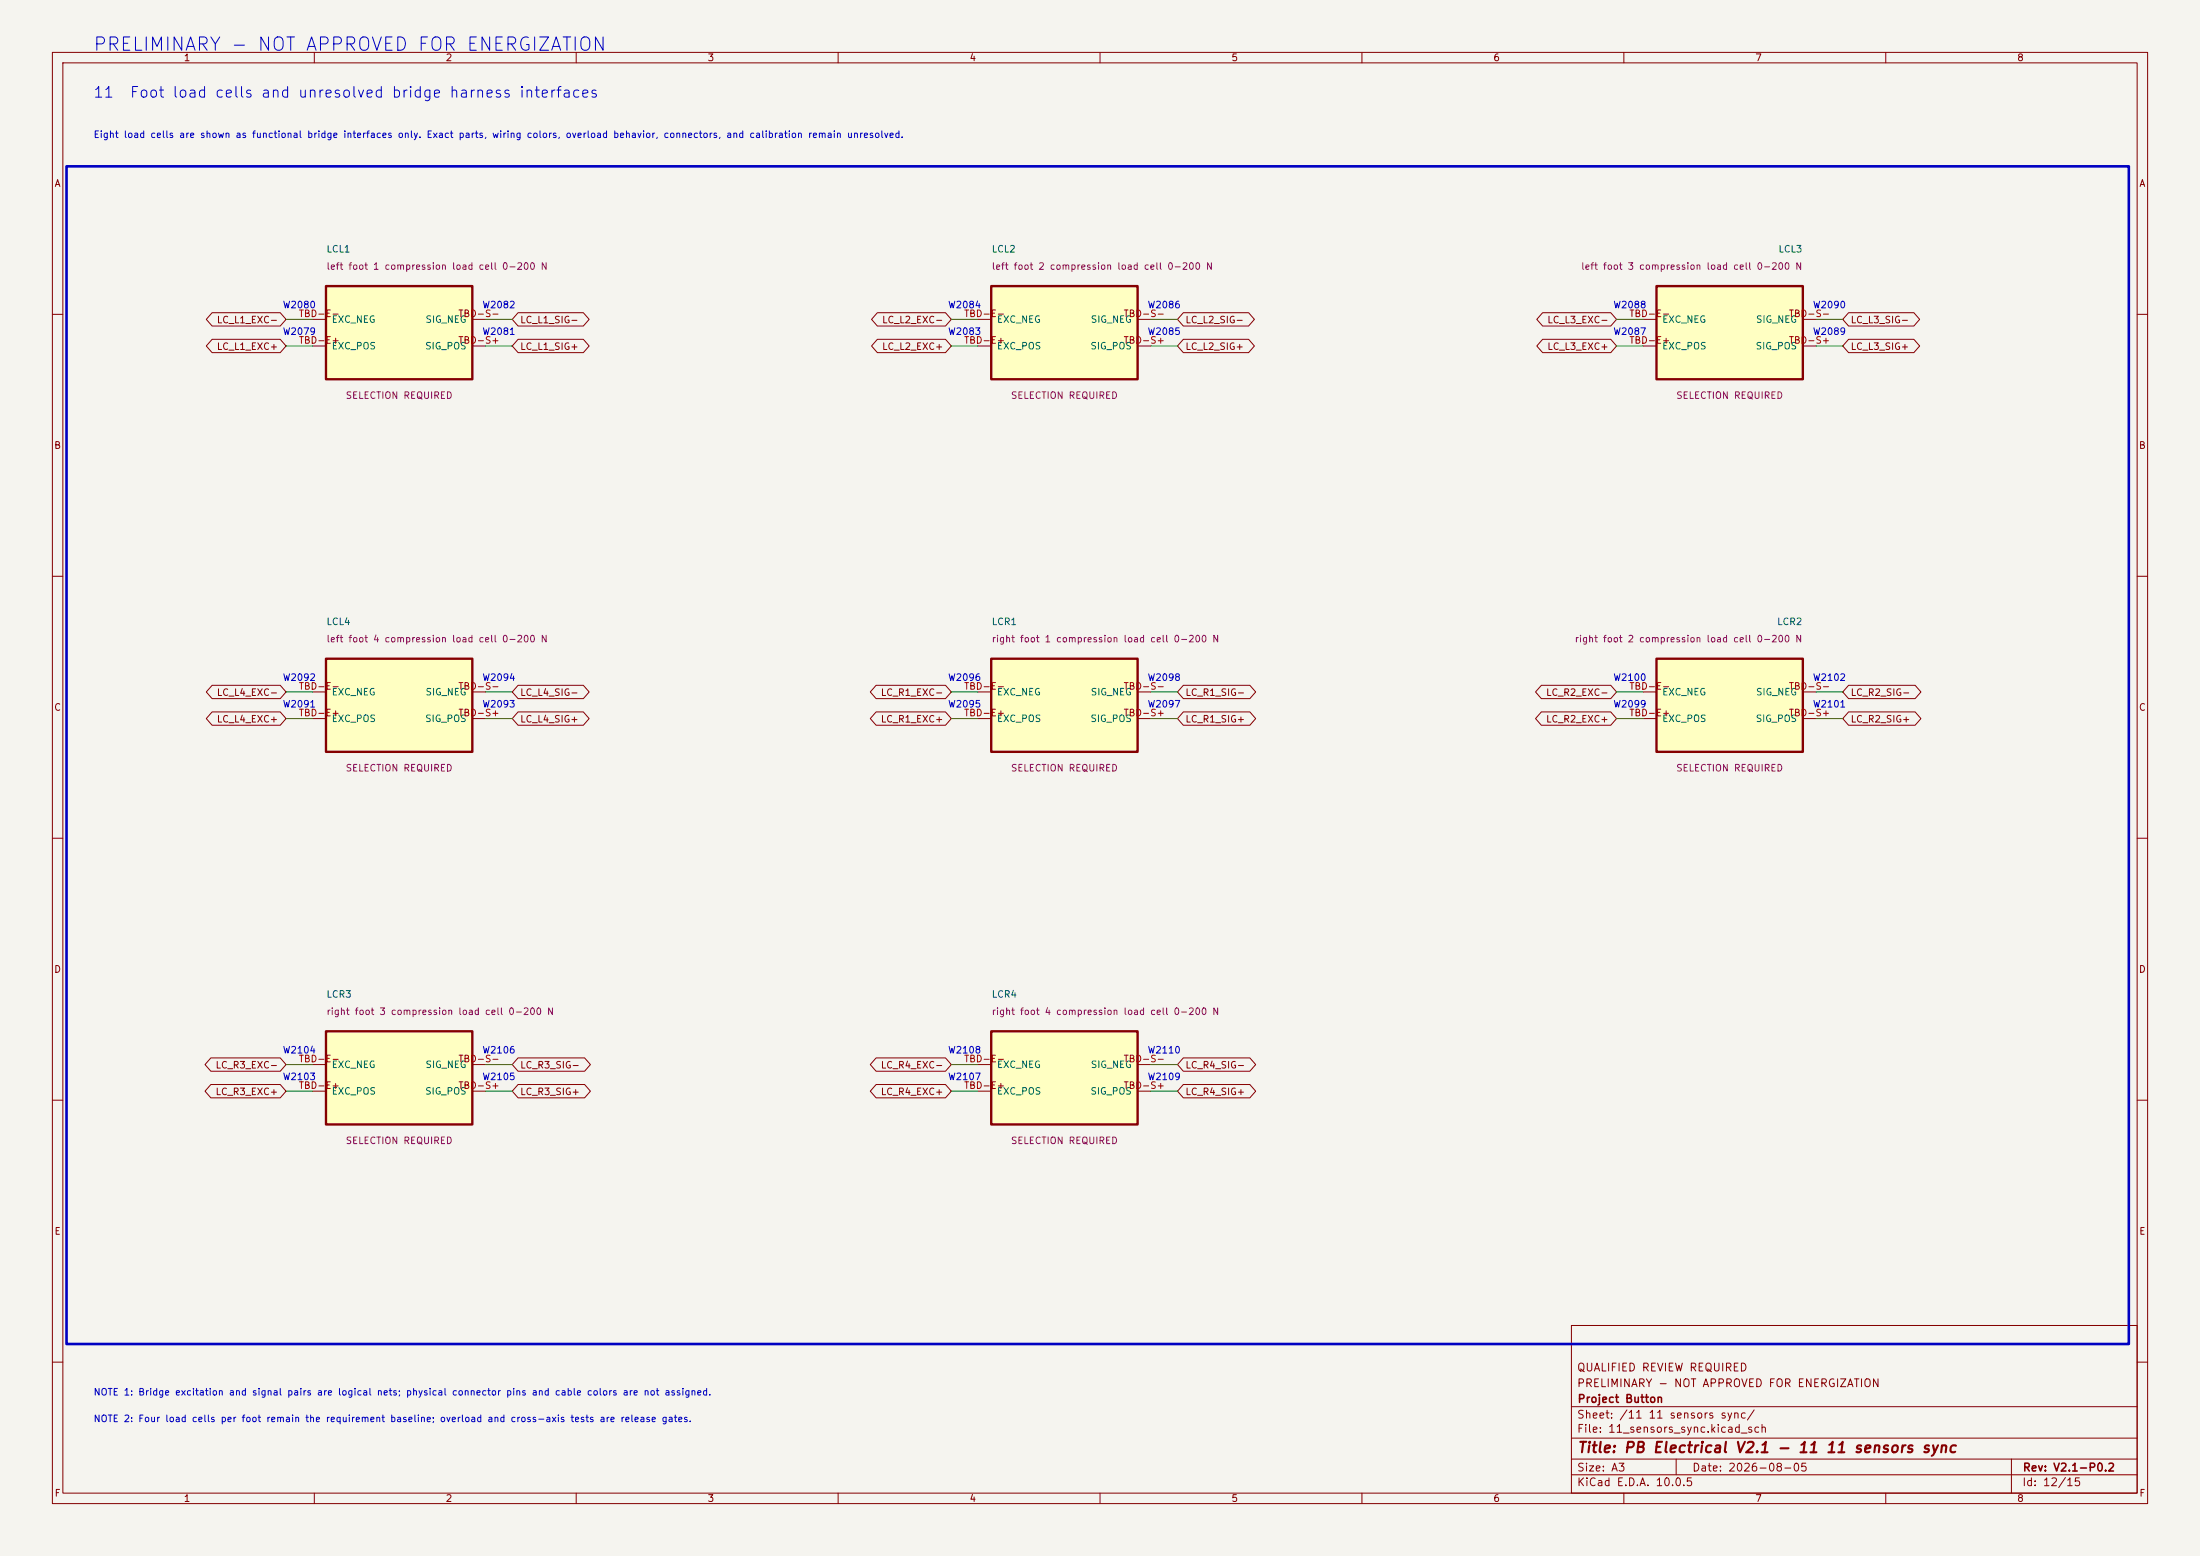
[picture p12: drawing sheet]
(kicad_sch
 (version 20250114)
 (generator "eeschema")
 (generator_version "10.0")
 (paper "A3")
 (title_block
  (title "PB Electrical V2.1 - 11 11 sensors sync")
  (date "2026-08-05")
  (rev "V2.1-P0.2")
  (company "Project Button")
  (comment 1 "PRELIMINARY - NOT APPROVED FOR ENERGIZATION")
  (comment 2 "QUALIFIED REVIEW REQUIRED"))
 (lib_symbols
  (symbol "PBV2:LCL1"
   (pin_names (offset 1.016)) (exclude_from_sim no) (in_bom yes) (on_board yes)
   (property "Reference" "LCL1" (at -13.97 -15.24 0) (effects (font (size 1.27 1.27)) (justify left bottom)))
   (property "Value" "left foot 1 compression load cell 0-200 N" (at 0 0 0) (effects (font (size 1.27 1.27)) (hide yes)))
   (property "Footprint" "" (at 0 0 0) (effects (font (size 1.27 1.27)) (hide yes)))
   (property "Datasheet" "SELECTION REQUIRED" (at 0 0 0) (effects (font (size 1.27 1.27)) (hide yes)))
   (property "Description" "Exact load cell, bridge wiring, overload rating, cable, connector, calibration, and cross-axis behavior are unresolved." (at 0 0 0) (effects (font (size 1.27 1.27)) (hide yes)))
   (property "Status" "SELECTION REQUIRED" (at 0 12.70 0) (effects (font (size 1.27 1.27)) (justify bottom)))
   (property "Evidence" "Manufacturer datasheet and engineering inputs required" (at 0 0 0) (effects (font (size 1.27 1.27)) (hide yes)))
   (property "Display" "left foot 1 compression load cell 0-200 N" (at -13.97 -11.94 0) (effects (font (size 1.27 1.27)) (justify left bottom)))
   (symbol "LCL1_0_1"
    (rectangle (start -13.97 -8.89) (end 13.97 8.89) (stroke (width 0.45) (type solid)) (fill (type background))))
   (symbol "LCL1_1_1"
    (pin passive line (at -16.51 -2.54 0) (length 2.54) (name "EXC_POS" (effects (font (size 1.27 1.27)))) (number "TBD-E+" (effects (font (size 1.27 1.27)))))
    (pin passive line (at -16.51 2.54 0) (length 2.54) (name "EXC_NEG" (effects (font (size 1.27 1.27)))) (number "TBD-E-" (effects (font (size 1.27 1.27)))))
    (pin passive line (at 16.51 -2.54 180) (length 2.54) (name "SIG_POS" (effects (font (size 1.27 1.27)))) (number "TBD-S+" (effects (font (size 1.27 1.27)))))
    (pin passive line (at 16.51 2.54 180) (length 2.54) (name "SIG_NEG" (effects (font (size 1.27 1.27)))) (number "TBD-S-" (effects (font (size 1.27 1.27))))))
   (embedded_fonts no))
  (symbol "PBV2:LCL2"
   (pin_names (offset 1.016)) (exclude_from_sim no) (in_bom yes) (on_board yes)
   (property "Reference" "LCL2" (at -13.97 -15.24 0) (effects (font (size 1.27 1.27)) (justify left bottom)))
   (property "Value" "left foot 2 compression load cell 0-200 N" (at 0 0 0) (effects (font (size 1.27 1.27)) (hide yes)))
   (property "Footprint" "" (at 0 0 0) (effects (font (size 1.27 1.27)) (hide yes)))
   (property "Datasheet" "SELECTION REQUIRED" (at 0 0 0) (effects (font (size 1.27 1.27)) (hide yes)))
   (property "Description" "Exact load cell, bridge wiring, overload rating, cable, connector, calibration, and cross-axis behavior are unresolved." (at 0 0 0) (effects (font (size 1.27 1.27)) (hide yes)))
   (property "Status" "SELECTION REQUIRED" (at 0 12.70 0) (effects (font (size 1.27 1.27)) (justify bottom)))
   (property "Evidence" "Manufacturer datasheet and engineering inputs required" (at 0 0 0) (effects (font (size 1.27 1.27)) (hide yes)))
   (property "Display" "left foot 2 compression load cell 0-200 N" (at -13.97 -11.94 0) (effects (font (size 1.27 1.27)) (justify left bottom)))
   (symbol "LCL2_0_1"
    (rectangle (start -13.97 -8.89) (end 13.97 8.89) (stroke (width 0.45) (type solid)) (fill (type background))))
   (symbol "LCL2_1_1"
    (pin passive line (at -16.51 -2.54 0) (length 2.54) (name "EXC_POS" (effects (font (size 1.27 1.27)))) (number "TBD-E+" (effects (font (size 1.27 1.27)))))
    (pin passive line (at -16.51 2.54 0) (length 2.54) (name "EXC_NEG" (effects (font (size 1.27 1.27)))) (number "TBD-E-" (effects (font (size 1.27 1.27)))))
    (pin passive line (at 16.51 -2.54 180) (length 2.54) (name "SIG_POS" (effects (font (size 1.27 1.27)))) (number "TBD-S+" (effects (font (size 1.27 1.27)))))
    (pin passive line (at 16.51 2.54 180) (length 2.54) (name "SIG_NEG" (effects (font (size 1.27 1.27)))) (number "TBD-S-" (effects (font (size 1.27 1.27))))))
   (embedded_fonts no))
  (symbol "PBV2:LCL3"
   (pin_names (offset 1.016)) (exclude_from_sim no) (in_bom yes) (on_board yes)
   (property "Reference" "LCL3" (at -13.97 -15.24 0) (effects (font (size 1.27 1.27)) (justify left bottom)))
   (property "Value" "left foot 3 compression load cell 0-200 N" (at 0 0 0) (effects (font (size 1.27 1.27)) (hide yes)))
   (property "Footprint" "" (at 0 0 0) (effects (font (size 1.27 1.27)) (hide yes)))
   (property "Datasheet" "SELECTION REQUIRED" (at 0 0 0) (effects (font (size 1.27 1.27)) (hide yes)))
   (property "Description" "Exact load cell, bridge wiring, overload rating, cable, connector, calibration, and cross-axis behavior are unresolved." (at 0 0 0) (effects (font (size 1.27 1.27)) (hide yes)))
   (property "Status" "SELECTION REQUIRED" (at 0 12.70 0) (effects (font (size 1.27 1.27)) (justify bottom)))
   (property "Evidence" "Manufacturer datasheet and engineering inputs required" (at 0 0 0) (effects (font (size 1.27 1.27)) (hide yes)))
   (property "Display" "left foot 3 compression load cell 0-200 N" (at -13.97 -11.94 0) (effects (font (size 1.27 1.27)) (justify left bottom)))
   (symbol "LCL3_0_1"
    (rectangle (start -13.97 -8.89) (end 13.97 8.89) (stroke (width 0.45) (type solid)) (fill (type background))))
   (symbol "LCL3_1_1"
    (pin passive line (at -16.51 -2.54 0) (length 2.54) (name "EXC_POS" (effects (font (size 1.27 1.27)))) (number "TBD-E+" (effects (font (size 1.27 1.27)))))
    (pin passive line (at -16.51 2.54 0) (length 2.54) (name "EXC_NEG" (effects (font (size 1.27 1.27)))) (number "TBD-E-" (effects (font (size 1.27 1.27)))))
    (pin passive line (at 16.51 -2.54 180) (length 2.54) (name "SIG_POS" (effects (font (size 1.27 1.27)))) (number "TBD-S+" (effects (font (size 1.27 1.27)))))
    (pin passive line (at 16.51 2.54 180) (length 2.54) (name "SIG_NEG" (effects (font (size 1.27 1.27)))) (number "TBD-S-" (effects (font (size 1.27 1.27))))))
   (embedded_fonts no))
  (symbol "PBV2:LCL4"
   (pin_names (offset 1.016)) (exclude_from_sim no) (in_bom yes) (on_board yes)
   (property "Reference" "LCL4" (at -13.97 -15.24 0) (effects (font (size 1.27 1.27)) (justify left bottom)))
   (property "Value" "left foot 4 compression load cell 0-200 N" (at 0 0 0) (effects (font (size 1.27 1.27)) (hide yes)))
   (property "Footprint" "" (at 0 0 0) (effects (font (size 1.27 1.27)) (hide yes)))
   (property "Datasheet" "SELECTION REQUIRED" (at 0 0 0) (effects (font (size 1.27 1.27)) (hide yes)))
   (property "Description" "Exact load cell, bridge wiring, overload rating, cable, connector, calibration, and cross-axis behavior are unresolved." (at 0 0 0) (effects (font (size 1.27 1.27)) (hide yes)))
   (property "Status" "SELECTION REQUIRED" (at 0 12.70 0) (effects (font (size 1.27 1.27)) (justify bottom)))
   (property "Evidence" "Manufacturer datasheet and engineering inputs required" (at 0 0 0) (effects (font (size 1.27 1.27)) (hide yes)))
   (property "Display" "left foot 4 compression load cell 0-200 N" (at -13.97 -11.94 0) (effects (font (size 1.27 1.27)) (justify left bottom)))
   (symbol "LCL4_0_1"
    (rectangle (start -13.97 -8.89) (end 13.97 8.89) (stroke (width 0.45) (type solid)) (fill (type background))))
   (symbol "LCL4_1_1"
    (pin passive line (at -16.51 -2.54 0) (length 2.54) (name "EXC_POS" (effects (font (size 1.27 1.27)))) (number "TBD-E+" (effects (font (size 1.27 1.27)))))
    (pin passive line (at -16.51 2.54 0) (length 2.54) (name "EXC_NEG" (effects (font (size 1.27 1.27)))) (number "TBD-E-" (effects (font (size 1.27 1.27)))))
    (pin passive line (at 16.51 -2.54 180) (length 2.54) (name "SIG_POS" (effects (font (size 1.27 1.27)))) (number "TBD-S+" (effects (font (size 1.27 1.27)))))
    (pin passive line (at 16.51 2.54 180) (length 2.54) (name "SIG_NEG" (effects (font (size 1.27 1.27)))) (number "TBD-S-" (effects (font (size 1.27 1.27))))))
   (embedded_fonts no))
  (symbol "PBV2:LCR1"
   (pin_names (offset 1.016)) (exclude_from_sim no) (in_bom yes) (on_board yes)
   (property "Reference" "LCR1" (at -13.97 -15.24 0) (effects (font (size 1.27 1.27)) (justify left bottom)))
   (property "Value" "right foot 1 compression load cell 0-200 N" (at 0 0 0) (effects (font (size 1.27 1.27)) (hide yes)))
   (property "Footprint" "" (at 0 0 0) (effects (font (size 1.27 1.27)) (hide yes)))
   (property "Datasheet" "SELECTION REQUIRED" (at 0 0 0) (effects (font (size 1.27 1.27)) (hide yes)))
   (property "Description" "Exact load cell, bridge wiring, overload rating, cable, connector, calibration, and cross-axis behavior are unresolved." (at 0 0 0) (effects (font (size 1.27 1.27)) (hide yes)))
   (property "Status" "SELECTION REQUIRED" (at 0 12.70 0) (effects (font (size 1.27 1.27)) (justify bottom)))
   (property "Evidence" "Manufacturer datasheet and engineering inputs required" (at 0 0 0) (effects (font (size 1.27 1.27)) (hide yes)))
   (property "Display" "right foot 1 compression load cell 0-200 N" (at -13.97 -11.94 0) (effects (font (size 1.27 1.27)) (justify left bottom)))
   (symbol "LCR1_0_1"
    (rectangle (start -13.97 -8.89) (end 13.97 8.89) (stroke (width 0.45) (type solid)) (fill (type background))))
   (symbol "LCR1_1_1"
    (pin passive line (at -16.51 -2.54 0) (length 2.54) (name "EXC_POS" (effects (font (size 1.27 1.27)))) (number "TBD-E+" (effects (font (size 1.27 1.27)))))
    (pin passive line (at -16.51 2.54 0) (length 2.54) (name "EXC_NEG" (effects (font (size 1.27 1.27)))) (number "TBD-E-" (effects (font (size 1.27 1.27)))))
    (pin passive line (at 16.51 -2.54 180) (length 2.54) (name "SIG_POS" (effects (font (size 1.27 1.27)))) (number "TBD-S+" (effects (font (size 1.27 1.27)))))
    (pin passive line (at 16.51 2.54 180) (length 2.54) (name "SIG_NEG" (effects (font (size 1.27 1.27)))) (number "TBD-S-" (effects (font (size 1.27 1.27))))))
   (embedded_fonts no))
  (symbol "PBV2:LCR2"
   (pin_names (offset 1.016)) (exclude_from_sim no) (in_bom yes) (on_board yes)
   (property "Reference" "LCR2" (at -13.97 -15.24 0) (effects (font (size 1.27 1.27)) (justify left bottom)))
   (property "Value" "right foot 2 compression load cell 0-200 N" (at 0 0 0) (effects (font (size 1.27 1.27)) (hide yes)))
   (property "Footprint" "" (at 0 0 0) (effects (font (size 1.27 1.27)) (hide yes)))
   (property "Datasheet" "SELECTION REQUIRED" (at 0 0 0) (effects (font (size 1.27 1.27)) (hide yes)))
   (property "Description" "Exact load cell, bridge wiring, overload rating, cable, connector, calibration, and cross-axis behavior are unresolved." (at 0 0 0) (effects (font (size 1.27 1.27)) (hide yes)))
   (property "Status" "SELECTION REQUIRED" (at 0 12.70 0) (effects (font (size 1.27 1.27)) (justify bottom)))
   (property "Evidence" "Manufacturer datasheet and engineering inputs required" (at 0 0 0) (effects (font (size 1.27 1.27)) (hide yes)))
   (property "Display" "right foot 2 compression load cell 0-200 N" (at -13.97 -11.94 0) (effects (font (size 1.27 1.27)) (justify left bottom)))
   (symbol "LCR2_0_1"
    (rectangle (start -13.97 -8.89) (end 13.97 8.89) (stroke (width 0.45) (type solid)) (fill (type background))))
   (symbol "LCR2_1_1"
    (pin passive line (at -16.51 -2.54 0) (length 2.54) (name "EXC_POS" (effects (font (size 1.27 1.27)))) (number "TBD-E+" (effects (font (size 1.27 1.27)))))
    (pin passive line (at -16.51 2.54 0) (length 2.54) (name "EXC_NEG" (effects (font (size 1.27 1.27)))) (number "TBD-E-" (effects (font (size 1.27 1.27)))))
    (pin passive line (at 16.51 -2.54 180) (length 2.54) (name "SIG_POS" (effects (font (size 1.27 1.27)))) (number "TBD-S+" (effects (font (size 1.27 1.27)))))
    (pin passive line (at 16.51 2.54 180) (length 2.54) (name "SIG_NEG" (effects (font (size 1.27 1.27)))) (number "TBD-S-" (effects (font (size 1.27 1.27))))))
   (embedded_fonts no))
  (symbol "PBV2:LCR3"
   (pin_names (offset 1.016)) (exclude_from_sim no) (in_bom yes) (on_board yes)
   (property "Reference" "LCR3" (at -13.97 -15.24 0) (effects (font (size 1.27 1.27)) (justify left bottom)))
   (property "Value" "right foot 3 compression load cell 0-200 N" (at 0 0 0) (effects (font (size 1.27 1.27)) (hide yes)))
   (property "Footprint" "" (at 0 0 0) (effects (font (size 1.27 1.27)) (hide yes)))
   (property "Datasheet" "SELECTION REQUIRED" (at 0 0 0) (effects (font (size 1.27 1.27)) (hide yes)))
   (property "Description" "Exact load cell, bridge wiring, overload rating, cable, connector, calibration, and cross-axis behavior are unresolved." (at 0 0 0) (effects (font (size 1.27 1.27)) (hide yes)))
   (property "Status" "SELECTION REQUIRED" (at 0 12.70 0) (effects (font (size 1.27 1.27)) (justify bottom)))
   (property "Evidence" "Manufacturer datasheet and engineering inputs required" (at 0 0 0) (effects (font (size 1.27 1.27)) (hide yes)))
   (property "Display" "right foot 3 compression load cell 0-200 N" (at -13.97 -11.94 0) (effects (font (size 1.27 1.27)) (justify left bottom)))
   (symbol "LCR3_0_1"
    (rectangle (start -13.97 -8.89) (end 13.97 8.89) (stroke (width 0.45) (type solid)) (fill (type background))))
   (symbol "LCR3_1_1"
    (pin passive line (at -16.51 -2.54 0) (length 2.54) (name "EXC_POS" (effects (font (size 1.27 1.27)))) (number "TBD-E+" (effects (font (size 1.27 1.27)))))
    (pin passive line (at -16.51 2.54 0) (length 2.54) (name "EXC_NEG" (effects (font (size 1.27 1.27)))) (number "TBD-E-" (effects (font (size 1.27 1.27)))))
    (pin passive line (at 16.51 -2.54 180) (length 2.54) (name "SIG_POS" (effects (font (size 1.27 1.27)))) (number "TBD-S+" (effects (font (size 1.27 1.27)))))
    (pin passive line (at 16.51 2.54 180) (length 2.54) (name "SIG_NEG" (effects (font (size 1.27 1.27)))) (number "TBD-S-" (effects (font (size 1.27 1.27))))))
   (embedded_fonts no))
  (symbol "PBV2:LCR4"
   (pin_names (offset 1.016)) (exclude_from_sim no) (in_bom yes) (on_board yes)
   (property "Reference" "LCR4" (at -13.97 -15.24 0) (effects (font (size 1.27 1.27)) (justify left bottom)))
   (property "Value" "right foot 4 compression load cell 0-200 N" (at 0 0 0) (effects (font (size 1.27 1.27)) (hide yes)))
   (property "Footprint" "" (at 0 0 0) (effects (font (size 1.27 1.27)) (hide yes)))
   (property "Datasheet" "SELECTION REQUIRED" (at 0 0 0) (effects (font (size 1.27 1.27)) (hide yes)))
   (property "Description" "Exact load cell, bridge wiring, overload rating, cable, connector, calibration, and cross-axis behavior are unresolved." (at 0 0 0) (effects (font (size 1.27 1.27)) (hide yes)))
   (property "Status" "SELECTION REQUIRED" (at 0 12.70 0) (effects (font (size 1.27 1.27)) (justify bottom)))
   (property "Evidence" "Manufacturer datasheet and engineering inputs required" (at 0 0 0) (effects (font (size 1.27 1.27)) (hide yes)))
   (property "Display" "right foot 4 compression load cell 0-200 N" (at -13.97 -11.94 0) (effects (font (size 1.27 1.27)) (justify left bottom)))
   (symbol "LCR4_0_1"
    (rectangle (start -13.97 -8.89) (end 13.97 8.89) (stroke (width 0.45) (type solid)) (fill (type background))))
   (symbol "LCR4_1_1"
    (pin passive line (at -16.51 -2.54 0) (length 2.54) (name "EXC_POS" (effects (font (size 1.27 1.27)))) (number "TBD-E+" (effects (font (size 1.27 1.27)))))
    (pin passive line (at -16.51 2.54 0) (length 2.54) (name "EXC_NEG" (effects (font (size 1.27 1.27)))) (number "TBD-E-" (effects (font (size 1.27 1.27)))))
    (pin passive line (at 16.51 -2.54 180) (length 2.54) (name "SIG_POS" (effects (font (size 1.27 1.27)))) (number "TBD-S+" (effects (font (size 1.27 1.27)))))
    (pin passive line (at 16.51 2.54 180) (length 2.54) (name "SIG_NEG" (effects (font (size 1.27 1.27)))) (number "TBD-S-" (effects (font (size 1.27 1.27))))))
   (embedded_fonts no)))
 (text "PRELIMINARY - NOT APPROVED FOR ENERGIZATION"
  (exclude_from_sim no)
  (at 17.78 10.16 0) (effects (font (size 2.54 2.54)) (justify left bottom)))
 (text "11  Foot load cells and unresolved bridge harness interfaces"
  (exclude_from_sim no)
  (at 17.78 19.05 0) (effects (font (size 2.03 2.03)) (justify left bottom)))
 (text "Eight load cells are shown as functional bridge interfaces only. Exact parts, wiring colors, overload behavior, connectors, and calibration remain unresolved."
  (exclude_from_sim no)
  (at 17.78 26.67 0) (effects (font (size 1.27 1.27)) (justify left bottom)))
 (rectangle
  (start 12.70 31.75)
  (end 406.40 256.54)
  (stroke (width 0.50) (type solid))
  (fill (type none)))
 (wire
  (pts (xy 59.69 66.04) (xy 54.61 66.04))
  (stroke (width 0) (type default)))
 (global_label "LC_L1_EXC+"
  (shape bidirectional)
  (at 54.61 66.04 180)
  (fields_autoplaced yes) (effects (font (size 1.27 1.27)) (justify right))
  (property "Intersheetrefs" "${INTERSHEET_REFS}" (at 54.61 68.58 0) (effects (font (size 1.27 1.27)) (hide yes))))
 (text "W2079"
  (exclude_from_sim no)
  (at 57.15 64.26 0) (effects (font (size 1.27 1.27)) (justify bottom)))
 (wire
  (pts (xy 59.69 60.96) (xy 54.61 60.96))
  (stroke (width 0) (type default)))
 (global_label "LC_L1_EXC-"
  (shape bidirectional)
  (at 54.61 60.96 180)
  (fields_autoplaced yes) (effects (font (size 1.27 1.27)) (justify right))
  (property "Intersheetrefs" "${INTERSHEET_REFS}" (at 54.61 63.50 0) (effects (font (size 1.27 1.27)) (hide yes))))
 (text "W2080"
  (exclude_from_sim no)
  (at 57.15 59.18 0) (effects (font (size 1.27 1.27)) (justify bottom)))
 (wire
  (pts (xy 92.71 66.04) (xy 97.79 66.04))
  (stroke (width 0) (type default)))
 (global_label "LC_L1_SIG+"
  (shape bidirectional)
  (at 97.79 66.04 0)
  (fields_autoplaced yes) (effects (font (size 1.27 1.27)) (justify left))
  (property "Intersheetrefs" "${INTERSHEET_REFS}" (at 97.79 68.58 0) (effects (font (size 1.27 1.27)) (hide yes))))
 (text "W2081"
  (exclude_from_sim no)
  (at 95.25 64.26 0) (effects (font (size 1.27 1.27)) (justify bottom)))
 (wire
  (pts (xy 92.71 60.96) (xy 97.79 60.96))
  (stroke (width 0) (type default)))
 (global_label "LC_L1_SIG-"
  (shape bidirectional)
  (at 97.79 60.96 0)
  (fields_autoplaced yes) (effects (font (size 1.27 1.27)) (justify left))
  (property "Intersheetrefs" "${INTERSHEET_REFS}" (at 97.79 63.50 0) (effects (font (size 1.27 1.27)) (hide yes))))
 (text "W2082"
  (exclude_from_sim no)
  (at 95.25 59.18 0) (effects (font (size 1.27 1.27)) (justify bottom)))
 (wire
  (pts (xy 186.69 66.04) (xy 181.61 66.04))
  (stroke (width 0) (type default)))
 (global_label "LC_L2_EXC+"
  (shape bidirectional)
  (at 181.61 66.04 180)
  (fields_autoplaced yes) (effects (font (size 1.27 1.27)) (justify right))
  (property "Intersheetrefs" "${INTERSHEET_REFS}" (at 181.61 68.58 0) (effects (font (size 1.27 1.27)) (hide yes))))
 (text "W2083"
  (exclude_from_sim no)
  (at 184.15 64.26 0) (effects (font (size 1.27 1.27)) (justify bottom)))
 (wire
  (pts (xy 186.69 60.96) (xy 181.61 60.96))
  (stroke (width 0) (type default)))
 (global_label "LC_L2_EXC-"
  (shape bidirectional)
  (at 181.61 60.96 180)
  (fields_autoplaced yes) (effects (font (size 1.27 1.27)) (justify right))
  (property "Intersheetrefs" "${INTERSHEET_REFS}" (at 181.61 63.50 0) (effects (font (size 1.27 1.27)) (hide yes))))
 (text "W2084"
  (exclude_from_sim no)
  (at 184.15 59.18 0) (effects (font (size 1.27 1.27)) (justify bottom)))
 (wire
  (pts (xy 219.71 66.04) (xy 224.79 66.04))
  (stroke (width 0) (type default)))
 (global_label "LC_L2_SIG+"
  (shape bidirectional)
  (at 224.79 66.04 0)
  (fields_autoplaced yes) (effects (font (size 1.27 1.27)) (justify left))
  (property "Intersheetrefs" "${INTERSHEET_REFS}" (at 224.79 68.58 0) (effects (font (size 1.27 1.27)) (hide yes))))
 (text "W2085"
  (exclude_from_sim no)
  (at 222.25 64.26 0) (effects (font (size 1.27 1.27)) (justify bottom)))
 (wire
  (pts (xy 219.71 60.96) (xy 224.79 60.96))
  (stroke (width 0) (type default)))
 (global_label "LC_L2_SIG-"
  (shape bidirectional)
  (at 224.79 60.96 0)
  (fields_autoplaced yes) (effects (font (size 1.27 1.27)) (justify left))
  (property "Intersheetrefs" "${INTERSHEET_REFS}" (at 224.79 63.50 0) (effects (font (size 1.27 1.27)) (hide yes))))
 (text "W2086"
  (exclude_from_sim no)
  (at 222.25 59.18 0) (effects (font (size 1.27 1.27)) (justify bottom)))
 (wire
  (pts (xy 313.69 66.04) (xy 308.61 66.04))
  (stroke (width 0) (type default)))
 (global_label "LC_L3_EXC+"
  (shape bidirectional)
  (at 308.61 66.04 180)
  (fields_autoplaced yes) (effects (font (size 1.27 1.27)) (justify right))
  (property "Intersheetrefs" "${INTERSHEET_REFS}" (at 308.61 68.58 0) (effects (font (size 1.27 1.27)) (hide yes))))
 (text "W2087"
  (exclude_from_sim no)
  (at 311.15 64.26 0) (effects (font (size 1.27 1.27)) (justify bottom)))
 (wire
  (pts (xy 313.69 60.96) (xy 308.61 60.96))
  (stroke (width 0) (type default)))
 (global_label "LC_L3_EXC-"
  (shape bidirectional)
  (at 308.61 60.96 180)
  (fields_autoplaced yes) (effects (font (size 1.27 1.27)) (justify right))
  (property "Intersheetrefs" "${INTERSHEET_REFS}" (at 308.61 63.50 0) (effects (font (size 1.27 1.27)) (hide yes))))
 (text "W2088"
  (exclude_from_sim no)
  (at 311.15 59.18 0) (effects (font (size 1.27 1.27)) (justify bottom)))
 (wire
  (pts (xy 346.71 66.04) (xy 351.79 66.04))
  (stroke (width 0) (type default)))
 (global_label "LC_L3_SIG+"
  (shape bidirectional)
  (at 351.79 66.04 0)
  (fields_autoplaced yes) (effects (font (size 1.27 1.27)) (justify left))
  (property "Intersheetrefs" "${INTERSHEET_REFS}" (at 351.79 68.58 0) (effects (font (size 1.27 1.27)) (hide yes))))
 (text "W2089"
  (exclude_from_sim no)
  (at 349.25 64.26 0) (effects (font (size 1.27 1.27)) (justify bottom)))
 (wire
  (pts (xy 346.71 60.96) (xy 351.79 60.96))
  (stroke (width 0) (type default)))
 (global_label "LC_L3_SIG-"
  (shape bidirectional)
  (at 351.79 60.96 0)
  (fields_autoplaced yes) (effects (font (size 1.27 1.27)) (justify left))
  (property "Intersheetrefs" "${INTERSHEET_REFS}" (at 351.79 63.50 0) (effects (font (size 1.27 1.27)) (hide yes))))
 (text "W2090"
  (exclude_from_sim no)
  (at 349.25 59.18 0) (effects (font (size 1.27 1.27)) (justify bottom)))
 (wire
  (pts (xy 59.69 137.16) (xy 54.61 137.16))
  (stroke (width 0) (type default)))
 (global_label "LC_L4_EXC+"
  (shape bidirectional)
  (at 54.61 137.16 180)
  (fields_autoplaced yes) (effects (font (size 1.27 1.27)) (justify right))
  (property "Intersheetrefs" "${INTERSHEET_REFS}" (at 54.61 139.70 0) (effects (font (size 1.27 1.27)) (hide yes))))
 (text "W2091"
  (exclude_from_sim no)
  (at 57.15 135.38 0) (effects (font (size 1.27 1.27)) (justify bottom)))
 (wire
  (pts (xy 59.69 132.08) (xy 54.61 132.08))
  (stroke (width 0) (type default)))
 (global_label "LC_L4_EXC-"
  (shape bidirectional)
  (at 54.61 132.08 180)
  (fields_autoplaced yes) (effects (font (size 1.27 1.27)) (justify right))
  (property "Intersheetrefs" "${INTERSHEET_REFS}" (at 54.61 134.62 0) (effects (font (size 1.27 1.27)) (hide yes))))
 (text "W2092"
  (exclude_from_sim no)
  (at 57.15 130.30 0) (effects (font (size 1.27 1.27)) (justify bottom)))
 (wire
  (pts (xy 92.71 137.16) (xy 97.79 137.16))
  (stroke (width 0) (type default)))
 (global_label "LC_L4_SIG+"
  (shape bidirectional)
  (at 97.79 137.16 0)
  (fields_autoplaced yes) (effects (font (size 1.27 1.27)) (justify left))
  (property "Intersheetrefs" "${INTERSHEET_REFS}" (at 97.79 139.70 0) (effects (font (size 1.27 1.27)) (hide yes))))
 (text "W2093"
  (exclude_from_sim no)
  (at 95.25 135.38 0) (effects (font (size 1.27 1.27)) (justify bottom)))
 (wire
  (pts (xy 92.71 132.08) (xy 97.79 132.08))
  (stroke (width 0) (type default)))
 (global_label "LC_L4_SIG-"
  (shape bidirectional)
  (at 97.79 132.08 0)
  (fields_autoplaced yes) (effects (font (size 1.27 1.27)) (justify left))
  (property "Intersheetrefs" "${INTERSHEET_REFS}" (at 97.79 134.62 0) (effects (font (size 1.27 1.27)) (hide yes))))
 (text "W2094"
  (exclude_from_sim no)
  (at 95.25 130.30 0) (effects (font (size 1.27 1.27)) (justify bottom)))
 (wire
  (pts (xy 186.69 137.16) (xy 181.61 137.16))
  (stroke (width 0) (type default)))
 (global_label "LC_R1_EXC+"
  (shape bidirectional)
  (at 181.61 137.16 180)
  (fields_autoplaced yes) (effects (font (size 1.27 1.27)) (justify right))
  (property "Intersheetrefs" "${INTERSHEET_REFS}" (at 181.61 139.70 0) (effects (font (size 1.27 1.27)) (hide yes))))
 (text "W2095"
  (exclude_from_sim no)
  (at 184.15 135.38 0) (effects (font (size 1.27 1.27)) (justify bottom)))
 (wire
  (pts (xy 186.69 132.08) (xy 181.61 132.08))
  (stroke (width 0) (type default)))
 (global_label "LC_R1_EXC-"
  (shape bidirectional)
  (at 181.61 132.08 180)
  (fields_autoplaced yes) (effects (font (size 1.27 1.27)) (justify right))
  (property "Intersheetrefs" "${INTERSHEET_REFS}" (at 181.61 134.62 0) (effects (font (size 1.27 1.27)) (hide yes))))
 (text "W2096"
  (exclude_from_sim no)
  (at 184.15 130.30 0) (effects (font (size 1.27 1.27)) (justify bottom)))
 (wire
  (pts (xy 219.71 137.16) (xy 224.79 137.16))
  (stroke (width 0) (type default)))
 (global_label "LC_R1_SIG+"
  (shape bidirectional)
  (at 224.79 137.16 0)
  (fields_autoplaced yes) (effects (font (size 1.27 1.27)) (justify left))
  (property "Intersheetrefs" "${INTERSHEET_REFS}" (at 224.79 139.70 0) (effects (font (size 1.27 1.27)) (hide yes))))
 (text "W2097"
  (exclude_from_sim no)
  (at 222.25 135.38 0) (effects (font (size 1.27 1.27)) (justify bottom)))
 (wire
  (pts (xy 219.71 132.08) (xy 224.79 132.08))
  (stroke (width 0) (type default)))
 (global_label "LC_R1_SIG-"
  (shape bidirectional)
  (at 224.79 132.08 0)
  (fields_autoplaced yes) (effects (font (size 1.27 1.27)) (justify left))
  (property "Intersheetrefs" "${INTERSHEET_REFS}" (at 224.79 134.62 0) (effects (font (size 1.27 1.27)) (hide yes))))
 (text "W2098"
  (exclude_from_sim no)
  (at 222.25 130.30 0) (effects (font (size 1.27 1.27)) (justify bottom)))
 (wire
  (pts (xy 313.69 137.16) (xy 308.61 137.16))
  (stroke (width 0) (type default)))
 (global_label "LC_R2_EXC+"
  (shape bidirectional)
  (at 308.61 137.16 180)
  (fields_autoplaced yes) (effects (font (size 1.27 1.27)) (justify right))
  (property "Intersheetrefs" "${INTERSHEET_REFS}" (at 308.61 139.70 0) (effects (font (size 1.27 1.27)) (hide yes))))
 (text "W2099"
  (exclude_from_sim no)
  (at 311.15 135.38 0) (effects (font (size 1.27 1.27)) (justify bottom)))
 (wire
  (pts (xy 313.69 132.08) (xy 308.61 132.08))
  (stroke (width 0) (type default)))
 (global_label "LC_R2_EXC-"
  (shape bidirectional)
  (at 308.61 132.08 180)
  (fields_autoplaced yes) (effects (font (size 1.27 1.27)) (justify right))
  (property "Intersheetrefs" "${INTERSHEET_REFS}" (at 308.61 134.62 0) (effects (font (size 1.27 1.27)) (hide yes))))
 (text "W2100"
  (exclude_from_sim no)
  (at 311.15 130.30 0) (effects (font (size 1.27 1.27)) (justify bottom)))
 (wire
  (pts (xy 346.71 137.16) (xy 351.79 137.16))
  (stroke (width 0) (type default)))
 (global_label "LC_R2_SIG+"
  (shape bidirectional)
  (at 351.79 137.16 0)
  (fields_autoplaced yes) (effects (font (size 1.27 1.27)) (justify left))
  (property "Intersheetrefs" "${INTERSHEET_REFS}" (at 351.79 139.70 0) (effects (font (size 1.27 1.27)) (hide yes))))
 (text "W2101"
  (exclude_from_sim no)
  (at 349.25 135.38 0) (effects (font (size 1.27 1.27)) (justify bottom)))
 (wire
  (pts (xy 346.71 132.08) (xy 351.79 132.08))
  (stroke (width 0) (type default)))
 (global_label "LC_R2_SIG-"
  (shape bidirectional)
  (at 351.79 132.08 0)
  (fields_autoplaced yes) (effects (font (size 1.27 1.27)) (justify left))
  (property "Intersheetrefs" "${INTERSHEET_REFS}" (at 351.79 134.62 0) (effects (font (size 1.27 1.27)) (hide yes))))
 (text "W2102"
  (exclude_from_sim no)
  (at 349.25 130.30 0) (effects (font (size 1.27 1.27)) (justify bottom)))
 (wire
  (pts (xy 59.69 208.28) (xy 54.61 208.28))
  (stroke (width 0) (type default)))
 (global_label "LC_R3_EXC+"
  (shape bidirectional)
  (at 54.61 208.28 180)
  (fields_autoplaced yes) (effects (font (size 1.27 1.27)) (justify right))
  (property "Intersheetrefs" "${INTERSHEET_REFS}" (at 54.61 210.82 0) (effects (font (size 1.27 1.27)) (hide yes))))
 (text "W2103"
  (exclude_from_sim no)
  (at 57.15 206.50 0) (effects (font (size 1.27 1.27)) (justify bottom)))
 (wire
  (pts (xy 59.69 203.20) (xy 54.61 203.20))
  (stroke (width 0) (type default)))
 (global_label "LC_R3_EXC-"
  (shape bidirectional)
  (at 54.61 203.20 180)
  (fields_autoplaced yes) (effects (font (size 1.27 1.27)) (justify right))
  (property "Intersheetrefs" "${INTERSHEET_REFS}" (at 54.61 205.74 0) (effects (font (size 1.27 1.27)) (hide yes))))
 (text "W2104"
  (exclude_from_sim no)
  (at 57.15 201.42 0) (effects (font (size 1.27 1.27)) (justify bottom)))
 (wire
  (pts (xy 92.71 208.28) (xy 97.79 208.28))
  (stroke (width 0) (type default)))
 (global_label "LC_R3_SIG+"
  (shape bidirectional)
  (at 97.79 208.28 0)
  (fields_autoplaced yes) (effects (font (size 1.27 1.27)) (justify left))
  (property "Intersheetrefs" "${INTERSHEET_REFS}" (at 97.79 210.82 0) (effects (font (size 1.27 1.27)) (hide yes))))
 (text "W2105"
  (exclude_from_sim no)
  (at 95.25 206.50 0) (effects (font (size 1.27 1.27)) (justify bottom)))
 (wire
  (pts (xy 92.71 203.20) (xy 97.79 203.20))
  (stroke (width 0) (type default)))
 (global_label "LC_R3_SIG-"
  (shape bidirectional)
  (at 97.79 203.20 0)
  (fields_autoplaced yes) (effects (font (size 1.27 1.27)) (justify left))
  (property "Intersheetrefs" "${INTERSHEET_REFS}" (at 97.79 205.74 0) (effects (font (size 1.27 1.27)) (hide yes))))
 (text "W2106"
  (exclude_from_sim no)
  (at 95.25 201.42 0) (effects (font (size 1.27 1.27)) (justify bottom)))
 (wire
  (pts (xy 186.69 208.28) (xy 181.61 208.28))
  (stroke (width 0) (type default)))
 (global_label "LC_R4_EXC+"
  (shape bidirectional)
  (at 181.61 208.28 180)
  (fields_autoplaced yes) (effects (font (size 1.27 1.27)) (justify right))
  (property "Intersheetrefs" "${INTERSHEET_REFS}" (at 181.61 210.82 0) (effects (font (size 1.27 1.27)) (hide yes))))
 (text "W2107"
  (exclude_from_sim no)
  (at 184.15 206.50 0) (effects (font (size 1.27 1.27)) (justify bottom)))
 (wire
  (pts (xy 186.69 203.20) (xy 181.61 203.20))
  (stroke (width 0) (type default)))
 (global_label "LC_R4_EXC-"
  (shape bidirectional)
  (at 181.61 203.20 180)
  (fields_autoplaced yes) (effects (font (size 1.27 1.27)) (justify right))
  (property "Intersheetrefs" "${INTERSHEET_REFS}" (at 181.61 205.74 0) (effects (font (size 1.27 1.27)) (hide yes))))
 (text "W2108"
  (exclude_from_sim no)
  (at 184.15 201.42 0) (effects (font (size 1.27 1.27)) (justify bottom)))
 (wire
  (pts (xy 219.71 208.28) (xy 224.79 208.28))
  (stroke (width 0) (type default)))
 (global_label "LC_R4_SIG+"
  (shape bidirectional)
  (at 224.79 208.28 0)
  (fields_autoplaced yes) (effects (font (size 1.27 1.27)) (justify left))
  (property "Intersheetrefs" "${INTERSHEET_REFS}" (at 224.79 210.82 0) (effects (font (size 1.27 1.27)) (hide yes))))
 (text "W2109"
  (exclude_from_sim no)
  (at 222.25 206.50 0) (effects (font (size 1.27 1.27)) (justify bottom)))
 (wire
  (pts (xy 219.71 203.20) (xy 224.79 203.20))
  (stroke (width 0) (type default)))
 (global_label "LC_R4_SIG-"
  (shape bidirectional)
  (at 224.79 203.20 0)
  (fields_autoplaced yes) (effects (font (size 1.27 1.27)) (justify left))
  (property "Intersheetrefs" "${INTERSHEET_REFS}" (at 224.79 205.74 0) (effects (font (size 1.27 1.27)) (hide yes))))
 (text "W2110"
  (exclude_from_sim no)
  (at 222.25 201.42 0) (effects (font (size 1.27 1.27)) (justify bottom)))
 (text "NOTE 1: Bridge excitation and signal pairs are logical nets; physical connector pins and cable colors are not assigned."
  (exclude_from_sim no)
  (at 17.78 266.70 0) (effects (font (size 1.27 1.27)) (justify left bottom)))
 (text "NOTE 2: Four load cells per foot remain the requirement baseline; overload and cross-axis tests are release gates."
  (exclude_from_sim no)
  (at 17.78 271.78 0) (effects (font (size 1.27 1.27)) (justify left bottom)))
 (symbol
  (lib_id "PBV2:LCL1")
  (at 76.20 63.50 0)
  (unit 1)
  (exclude_from_sim no)
  (in_bom yes)
  (on_board yes)
  (dnp no)
  (property "Reference" "LCL1" (at 62.23 48.26 0) (effects (font (size 1.27 1.27)) (justify left bottom)))
  (property "Value" "left foot 1 compression load cell 0-200 N" (at 76.20 63.50 0) (effects (font (size 1.27 1.27)) (hide yes)))
  (property "Footprint" "" (at 76.20 63.50 0) (effects (font (size 1.27 1.27)) (hide yes)))
  (property "Datasheet" "SELECTION REQUIRED" (at 76.20 63.50 0) (effects (font (size 1.27 1.27)) (hide yes)))
  (property "Description" "Exact load cell, bridge wiring, overload rating, cable, connector, calibration, and cross-axis behavior are unresolved." (at 76.20 63.50 0) (effects (font (size 1.27 1.27)) (hide yes)))
  (property "Status" "SELECTION REQUIRED" (at 76.20 76.20 0) (effects (font (size 1.27 1.27)) (justify bottom)))
  (property "Evidence" "Manufacturer datasheet and engineering inputs required" (at 76.20 63.50 0) (effects (font (size 1.27 1.27)) (hide yes)))
  (property "Display" "left foot 1 compression load cell 0-200 N" (at 62.23 51.56 0) (effects (font (size 1.27 1.27)) (justify left bottom)))
  (pin "TBD-E+")
  (pin "TBD-E-")
  (pin "TBD-S+")
  (pin "TBD-S-"))
 (symbol
  (lib_id "PBV2:LCL2")
  (at 203.20 63.50 0)
  (unit 1)
  (exclude_from_sim no)
  (in_bom yes)
  (on_board yes)
  (dnp no)
  (property "Reference" "LCL2" (at 189.23 48.26 0) (effects (font (size 1.27 1.27)) (justify left bottom)))
  (property "Value" "left foot 2 compression load cell 0-200 N" (at 203.20 63.50 0) (effects (font (size 1.27 1.27)) (hide yes)))
  (property "Footprint" "" (at 203.20 63.50 0) (effects (font (size 1.27 1.27)) (hide yes)))
  (property "Datasheet" "SELECTION REQUIRED" (at 203.20 63.50 0) (effects (font (size 1.27 1.27)) (hide yes)))
  (property "Description" "Exact load cell, bridge wiring, overload rating, cable, connector, calibration, and cross-axis behavior are unresolved." (at 203.20 63.50 0) (effects (font (size 1.27 1.27)) (hide yes)))
  (property "Status" "SELECTION REQUIRED" (at 203.20 76.20 0) (effects (font (size 1.27 1.27)) (justify bottom)))
  (property "Evidence" "Manufacturer datasheet and engineering inputs required" (at 203.20 63.50 0) (effects (font (size 1.27 1.27)) (hide yes)))
  (property "Display" "left foot 2 compression load cell 0-200 N" (at 189.23 51.56 0) (effects (font (size 1.27 1.27)) (justify left bottom)))
  (pin "TBD-E+")
  (pin "TBD-E-")
  (pin "TBD-S+")
  (pin "TBD-S-"))
 (symbol
  (lib_id "PBV2:LCL3")
  (at 330.20 63.50 0)
  (unit 1)
  (exclude_from_sim no)
  (in_bom yes)
  (on_board yes)
  (dnp no)
  (property "Reference" "LCL3" (at 344.17 48.26 0) (effects (font (size 1.27 1.27)) (justify right bottom)))
  (property "Value" "left foot 3 compression load cell 0-200 N" (at 330.20 63.50 0) (effects (font (size 1.27 1.27)) (hide yes)))
  (property "Footprint" "" (at 330.20 63.50 0) (effects (font (size 1.27 1.27)) (hide yes)))
  (property "Datasheet" "SELECTION REQUIRED" (at 330.20 63.50 0) (effects (font (size 1.27 1.27)) (hide yes)))
  (property "Description" "Exact load cell, bridge wiring, overload rating, cable, connector, calibration, and cross-axis behavior are unresolved." (at 330.20 63.50 0) (effects (font (size 1.27 1.27)) (hide yes)))
  (property "Status" "SELECTION REQUIRED" (at 330.20 76.20 0) (effects (font (size 1.27 1.27)) (justify bottom)))
  (property "Evidence" "Manufacturer datasheet and engineering inputs required" (at 330.20 63.50 0) (effects (font (size 1.27 1.27)) (hide yes)))
  (property "Display" "left foot 3 compression load cell 0-200 N" (at 344.17 51.56 0) (effects (font (size 1.27 1.27)) (justify right bottom)))
  (pin "TBD-E+")
  (pin "TBD-E-")
  (pin "TBD-S+")
  (pin "TBD-S-"))
 (symbol
  (lib_id "PBV2:LCL4")
  (at 76.20 134.62 0)
  (unit 1)
  (exclude_from_sim no)
  (in_bom yes)
  (on_board yes)
  (dnp no)
  (property "Reference" "LCL4" (at 62.23 119.38 0) (effects (font (size 1.27 1.27)) (justify left bottom)))
  (property "Value" "left foot 4 compression load cell 0-200 N" (at 76.20 134.62 0) (effects (font (size 1.27 1.27)) (hide yes)))
  (property "Footprint" "" (at 76.20 134.62 0) (effects (font (size 1.27 1.27)) (hide yes)))
  (property "Datasheet" "SELECTION REQUIRED" (at 76.20 134.62 0) (effects (font (size 1.27 1.27)) (hide yes)))
  (property "Description" "Exact load cell, bridge wiring, overload rating, cable, connector, calibration, and cross-axis behavior are unresolved." (at 76.20 134.62 0) (effects (font (size 1.27 1.27)) (hide yes)))
  (property "Status" "SELECTION REQUIRED" (at 76.20 147.32 0) (effects (font (size 1.27 1.27)) (justify bottom)))
  (property "Evidence" "Manufacturer datasheet and engineering inputs required" (at 76.20 134.62 0) (effects (font (size 1.27 1.27)) (hide yes)))
  (property "Display" "left foot 4 compression load cell 0-200 N" (at 62.23 122.68 0) (effects (font (size 1.27 1.27)) (justify left bottom)))
  (pin "TBD-E+")
  (pin "TBD-E-")
  (pin "TBD-S+")
  (pin "TBD-S-"))
 (symbol
  (lib_id "PBV2:LCR1")
  (at 203.20 134.62 0)
  (unit 1)
  (exclude_from_sim no)
  (in_bom yes)
  (on_board yes)
  (dnp no)
  (property "Reference" "LCR1" (at 189.23 119.38 0) (effects (font (size 1.27 1.27)) (justify left bottom)))
  (property "Value" "right foot 1 compression load cell 0-200 N" (at 203.20 134.62 0) (effects (font (size 1.27 1.27)) (hide yes)))
  (property "Footprint" "" (at 203.20 134.62 0) (effects (font (size 1.27 1.27)) (hide yes)))
  (property "Datasheet" "SELECTION REQUIRED" (at 203.20 134.62 0) (effects (font (size 1.27 1.27)) (hide yes)))
  (property "Description" "Exact load cell, bridge wiring, overload rating, cable, connector, calibration, and cross-axis behavior are unresolved." (at 203.20 134.62 0) (effects (font (size 1.27 1.27)) (hide yes)))
  (property "Status" "SELECTION REQUIRED" (at 203.20 147.32 0) (effects (font (size 1.27 1.27)) (justify bottom)))
  (property "Evidence" "Manufacturer datasheet and engineering inputs required" (at 203.20 134.62 0) (effects (font (size 1.27 1.27)) (hide yes)))
  (property "Display" "right foot 1 compression load cell 0-200 N" (at 189.23 122.68 0) (effects (font (size 1.27 1.27)) (justify left bottom)))
  (pin "TBD-E+")
  (pin "TBD-E-")
  (pin "TBD-S+")
  (pin "TBD-S-"))
 (symbol
  (lib_id "PBV2:LCR2")
  (at 330.20 134.62 0)
  (unit 1)
  (exclude_from_sim no)
  (in_bom yes)
  (on_board yes)
  (dnp no)
  (property "Reference" "LCR2" (at 344.17 119.38 0) (effects (font (size 1.27 1.27)) (justify right bottom)))
  (property "Value" "right foot 2 compression load cell 0-200 N" (at 330.20 134.62 0) (effects (font (size 1.27 1.27)) (hide yes)))
  (property "Footprint" "" (at 330.20 134.62 0) (effects (font (size 1.27 1.27)) (hide yes)))
  (property "Datasheet" "SELECTION REQUIRED" (at 330.20 134.62 0) (effects (font (size 1.27 1.27)) (hide yes)))
  (property "Description" "Exact load cell, bridge wiring, overload rating, cable, connector, calibration, and cross-axis behavior are unresolved." (at 330.20 134.62 0) (effects (font (size 1.27 1.27)) (hide yes)))
  (property "Status" "SELECTION REQUIRED" (at 330.20 147.32 0) (effects (font (size 1.27 1.27)) (justify bottom)))
  (property "Evidence" "Manufacturer datasheet and engineering inputs required" (at 330.20 134.62 0) (effects (font (size 1.27 1.27)) (hide yes)))
  (property "Display" "right foot 2 compression load cell 0-200 N" (at 344.17 122.68 0) (effects (font (size 1.27 1.27)) (justify right bottom)))
  (pin "TBD-E+")
  (pin "TBD-E-")
  (pin "TBD-S+")
  (pin "TBD-S-"))
 (symbol
  (lib_id "PBV2:LCR3")
  (at 76.20 205.74 0)
  (unit 1)
  (exclude_from_sim no)
  (in_bom yes)
  (on_board yes)
  (dnp no)
  (property "Reference" "LCR3" (at 62.23 190.50 0) (effects (font (size 1.27 1.27)) (justify left bottom)))
  (property "Value" "right foot 3 compression load cell 0-200 N" (at 76.20 205.74 0) (effects (font (size 1.27 1.27)) (hide yes)))
  (property "Footprint" "" (at 76.20 205.74 0) (effects (font (size 1.27 1.27)) (hide yes)))
  (property "Datasheet" "SELECTION REQUIRED" (at 76.20 205.74 0) (effects (font (size 1.27 1.27)) (hide yes)))
  (property "Description" "Exact load cell, bridge wiring, overload rating, cable, connector, calibration, and cross-axis behavior are unresolved." (at 76.20 205.74 0) (effects (font (size 1.27 1.27)) (hide yes)))
  (property "Status" "SELECTION REQUIRED" (at 76.20 218.44 0) (effects (font (size 1.27 1.27)) (justify bottom)))
  (property "Evidence" "Manufacturer datasheet and engineering inputs required" (at 76.20 205.74 0) (effects (font (size 1.27 1.27)) (hide yes)))
  (property "Display" "right foot 3 compression load cell 0-200 N" (at 62.23 193.80 0) (effects (font (size 1.27 1.27)) (justify left bottom)))
  (pin "TBD-E+")
  (pin "TBD-E-")
  (pin "TBD-S+")
  (pin "TBD-S-"))
 (symbol
  (lib_id "PBV2:LCR4")
  (at 203.20 205.74 0)
  (unit 1)
  (exclude_from_sim no)
  (in_bom yes)
  (on_board yes)
  (dnp no)
  (property "Reference" "LCR4" (at 189.23 190.50 0) (effects (font (size 1.27 1.27)) (justify left bottom)))
  (property "Value" "right foot 4 compression load cell 0-200 N" (at 203.20 205.74 0) (effects (font (size 1.27 1.27)) (hide yes)))
  (property "Footprint" "" (at 203.20 205.74 0) (effects (font (size 1.27 1.27)) (hide yes)))
  (property "Datasheet" "SELECTION REQUIRED" (at 203.20 205.74 0) (effects (font (size 1.27 1.27)) (hide yes)))
  (property "Description" "Exact load cell, bridge wiring, overload rating, cable, connector, calibration, and cross-axis behavior are unresolved." (at 203.20 205.74 0) (effects (font (size 1.27 1.27)) (hide yes)))
  (property "Status" "SELECTION REQUIRED" (at 203.20 218.44 0) (effects (font (size 1.27 1.27)) (justify bottom)))
  (property "Evidence" "Manufacturer datasheet and engineering inputs required" (at 203.20 205.74 0) (effects (font (size 1.27 1.27)) (hide yes)))
  (property "Display" "right foot 4 compression load cell 0-200 N" (at 189.23 193.80 0) (effects (font (size 1.27 1.27)) (justify left bottom)))
  (pin "TBD-E+")
  (pin "TBD-E-")
  (pin "TBD-S+")
  (pin "TBD-S-"))
 (embedded_fonts no))
